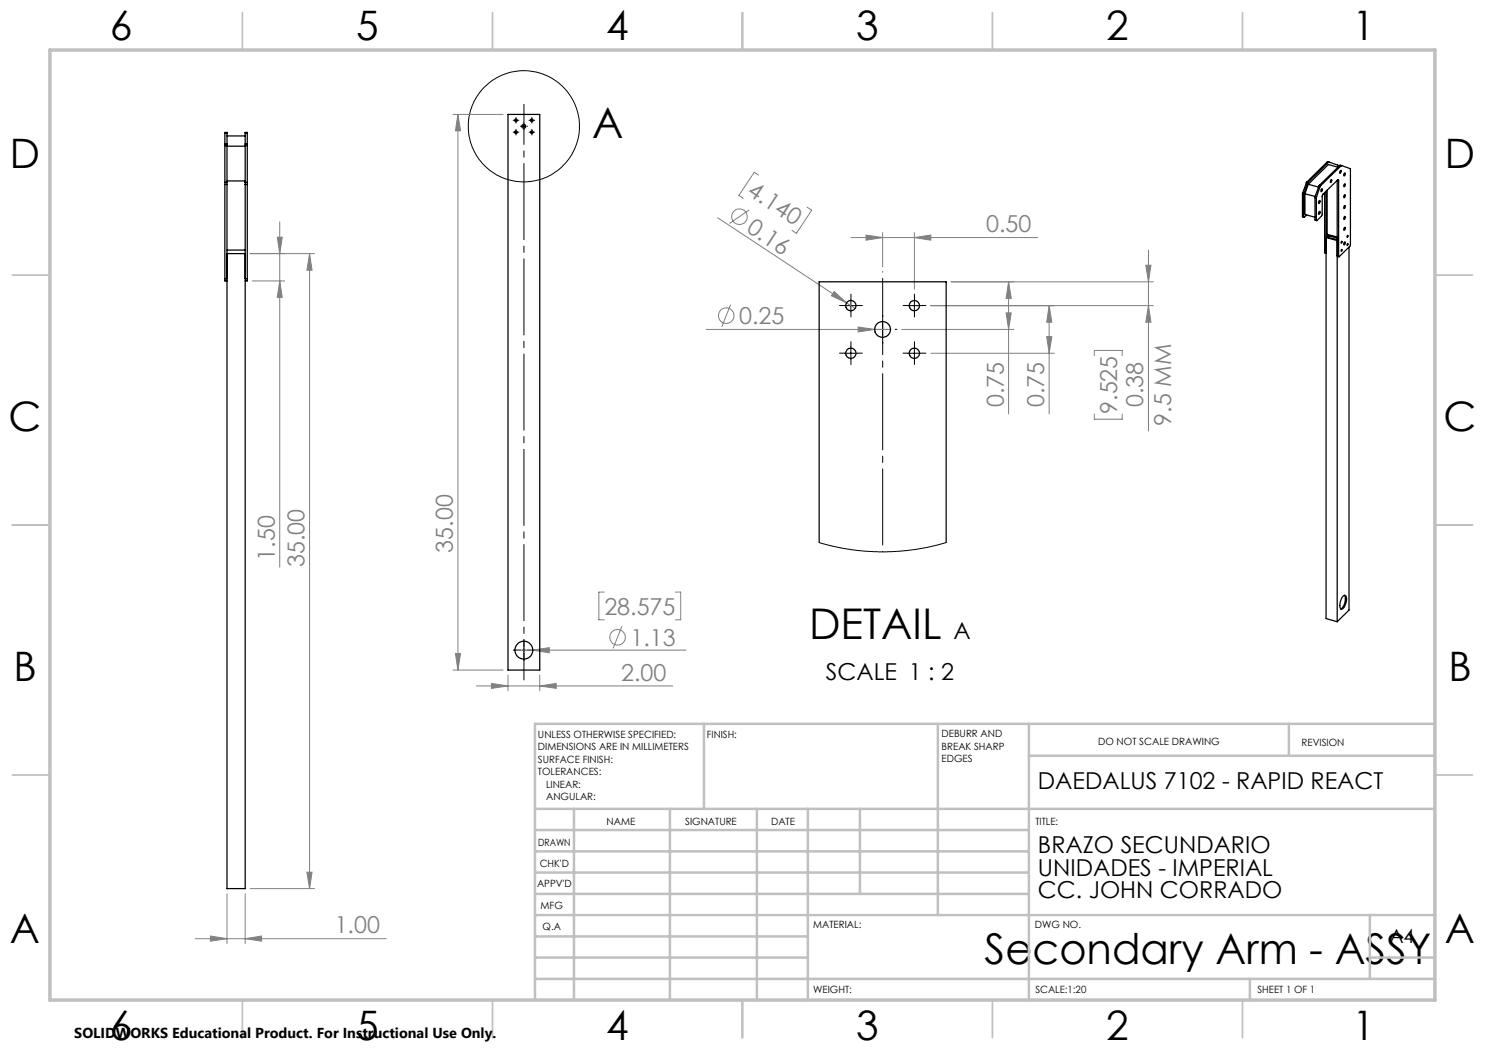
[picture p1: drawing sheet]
<svg xmlns="http://www.w3.org/2000/svg" width="297mm" height="210mm" viewBox="0 0 297 210" stroke-linecap="round" stroke-linejoin="round" font-family="sans-serif">
<g fill="none" stroke="#808080" stroke-width=".2">
<path d="M90.6 22.9h10M91.6 22.9l.5 3.3h-1zM91.6 22.9v111.1M151.7 35l-.9-.5-3 4.6 .9 .6M50 50.7h12.9M50.4 56.2h6.5M55.5 47.4h.9l-.4 3.3zM56 56.2l.4 3.3h-.9zM56 44.4v69M61.9 50.7l.5 3.3h-1zM61.9 50.7v127M143.5 43.6l25.8 17"/>
<path d="M149.9 42l-4 2.7M161.4 41.4l.9 .6-3 4.7-.9-.6M166.8 58.3l2.5 2.3-3-1.4zM170.2 47.5h37.3M173.2 47l3.3 .5-3.3 .5zM176.5 46.5v6.9M182.9 47.5l3.3-.5v1zM182.9 46.5v11.3M190.2 56.4h40.5M201.7 56.4l.5 3.3h-1zM201.7 56.4v26.4M229.2 53h1l-.5 3.4z"/>
<path d="M229.7 50v36.2M141.3 65.9h36.8M146.1 60.9l-1.7 4.5M169.3 60.6l1.7 1.1M171.6 65.4l3.3 .5-3.3 .5zM180.3 65.9h22.4M186.2 61.1h44.5M186.2 70.7h24.7M201.2 62.6h1l-.5 3.3zM209.3 67.3h1.1l-.6 3.4zM209.8 61.1l.6 3.3h-1.1zM209.8 61.1v21.7"/>
<path d="M218.9 71.1v-1h5.5v1M229.7 61.1l.5 3.3h-1zM218.9 82.8v1h5.5v-1M120.9 118.4h-1.1v5.6h1.1M135.1 118.4h1v5.6h-1M90.6 134h10M91.1 130.7h1l-.5 3.3zM95.2 137.2h39.3M98.3 136.7l3.3 .5-3.3 .5zM101.6 135v3.2M103 130h34.2M106.5 130l3.4-.5v1.1z"/>
<path d="M107.9 137.2l3.3-.5v1zM107.9 135v3.2M124.4 125.2l-1.8 4.5M45.4 178.7v10M49 178.7v10M50 177.7h12.9M61.4 174.4h1l-.5 3.3zM39.1 187.7h38.2M42.1 187.2l3.3 .5-3.3 .5zM49 187.7l3.3-.5v1z"/>
<circle cx="147.9" cy="43.3" r="1.56"/>
<circle cx="145.2" cy="63.1" r="1.55"/>
<circle cx="123.5" cy="127.5" r="1.56"/>
</g>
<g fill="none" stroke="#000" stroke-width=".2">
<path d="M102.9 24.1h.6M102.9 26.4h.6M103.2 23.8v.6M103.2 26.1v.7M104.5 25.3h.6M104.8 24.9v.7M106 24.1h.7M106 26.4h.7M106.4 23.8v.6M106.4 26.1v.7M170.2 59.9v2.5M182.9 59.9v2.5"/>
<path d="M168.9 61.1h2.5M168.9 70.7h2.5M170.2 69.4v2.5M175.3 65.9h2.5M176.5 64.6v2.5M181.6 61.1h2.5M181.6 70.7h2.5M182.9 69.4v2.5M104.5 130h.6M104.8 129.7v.6"/>
<circle cx="104.8" cy="25.3" r="11.1"/>
</g>
<g fill="none" stroke="#000" stroke-width=".2" stroke-dasharray="15.2 1.3 1.3 1.3">
<path d="M102.9 24.1h-.3M102.9 26.4h-.3M103.2 23.7v-.2M103.2 24.4v.2M103.2 26.1v-.2M103.2 26.7v.3M103.5 24.1h.3M103.5 26.4h.3M104.2 25.2h-.1M104.8 24.6v-.1M104.8 25.9v.1M105.4 25.2h.1"/>
<path d="M106.1 26.4h-.3M106.1 24.1h-.3M106.4 26.1v-.2M106.4 26.7v.3M106.4 23.7v-.2M106.4 24.4v.2M106.7 26.4h.2M106.7 24.1h.2M170.2 59.9v-1.1M182.9 59.9v-1.1M168.9 61.1h-1M168.9 70.6h-1"/>
<path d="M170.2 62.4v1M170.2 69.4v-1.1M170.2 71.9v1M171.4 61.1h1.1M171.4 70.6h1.1M174 65.9h-.3M176.5 63.4v-.4M176.5 68.4v.3M179 65.9h.4M181.6 70.6h-1M181.6 61.1h-1M182.9 69.4v-1.1"/>
<path d="M182.9 71.9v1M182.9 62.4v1M184.1 70.6h1.1M184.1 61.1h1.1M104.2 130h-1.5M104.8 129.4v-1.5M104.8 130.6v1.5M105.4 130h1.5"/>
</g>
<path d="M104.8 20.9v115.1" fill="none" stroke="#000" stroke-width=".2" stroke-dasharray="15.2 1.3 1.3 1.3" stroke-dashoffset="7.2"/>
<path d="M176.5 54.3v56.1" fill="none" stroke="#000" stroke-width=".2" stroke-dasharray="15.2 1.3 1.3 1.3" stroke-dashoffset="-1.3"/>
<g fill="none" stroke="#c0c0c0" stroke-width=".35">
<path d="M48.5 2.5v7.5M98.5 2.5v7.5M148.5 2.5v7.5M198.5 2.5v7.5M248.5 2.5v7.5M2.5 55h7.5M287 55h7.5M2.5 105h7.5M287 105h7.5M2.5 155h7.5M287 155h7.5M48.5 200v7.5"/>
<path d="M98.5 200v7.5M148.5 200v7.5M198.5 200v7.5M248.5 200v7.5"/>
</g>
<g fill="none" stroke="#c0c0c0" stroke-width=".5">
<path d="M140.8 144.8v17M187.6 144.8v38.2M205.8 144.8v55.2M205.8 151.2h81.2M257.8 144.8v6.4M287 144.8h-180v55.2M107 161.8h180M107 178.8h98.8M107 174.5h98.8M107 170.3h98.8M107 166h98.8M114.8 161.8v38.2"/>
<path d="M134 161.8v38.2M151.4 161.8v38.2M161.6 161.8v38.2M172 161.8v17M107 195.8h180M107 191.5h54.6M107 187.3h54.6M107 183h180M250 195.8v4.2M274 191.5h13M274 183v12.8"/>
</g>
<path d="M10 10h277v190h-277z" fill="none" stroke="#c0c0c0" stroke-width=".7"/>
<g fill="#808080">
<path d="M166.8 58.3l2.5 2.3-3-1.4z"/>
<path d="M171.6 65.4l3.3 .5-3.3 .5z"/>
<path d="M182.9 47.5l3.3-.5v1zM173.2 47l3.3 .5-3.3 .5z"/>
<path d="M42.1 187.2l3.3 .5-3.3 .5zM49 187.7l3.3-.5v1zM98.3 136.7l3.3 .5-3.3 .5zM107.9 137.2l3.3-.5v1zM106.5 130l3.4 .6v-1.1z"/>
<path d="M201.2 62.6h1l-.5 3.3zM201.7 56.4l.5 3.3h-1z"/>
<path d="M61.9 50.7l.5 3.3h-1zM61.4 174.4h1l-.5 3.3zM55.5 47.4h.9l-.4 3.3zM56 56.2l.4 3.3h-.9zM91.6 22.9l.5 3.3h-1zM91.1 130.7h1l-.5 3.3zM229.2 53h1l-.5 3.4zM229.7 61.1l.5 3.3h-1zM209.8 61.1l.6 3.3h-1.1zM209.3 67.3h1.1l-.6 3.4z"/>
</g>
<g fill="none" stroke="#000" stroke-width=".25">
<path d="M45 28.8v.3M45 36.5v.4M45 26.6v-.1h.4v.1M45 36.5h.4M45 29.1h.4M45 26.6v2.2M45 29.1v7.4M45 36.9v18.8M45 28.8h.4M45 36.9h.4M45 26.6h.4M45.4 28.8v.3"/>
<path d="M45.4 36.5v.4M45.4 26.6v2.2M45.4 29.1v7.4M45.4 36.9v140.8h3.6v-140.8M45.4 29.2h3.6M45.4 36.2h3.6M45.4 27.2h3.6M49 36.5v.4M49 28.8v.3M49 26.6v-.1h.5v.1M49 26.6v2.2M49 29.1v7.4"/>
<path d="M49 36.5h.5M49 29.1h.5M49 28.8h.5M49 36.9h.5M49 26.6h.5M49.5 36.5v.4M49.5 28.8v.3M49.5 26.6v2.2M49.5 29.1v7.4M49.5 36.9v18.8M101.6 22.9h6.3v111.1h-6.3zM260.5 38.8l.2 .1"/>
<path d="M260.5 38.8v4.4M260.5 38.6v.2M260.5 38.6l.3 .1M260.7 38.9v4.4M260.8 38.7l-.1 .2M261 38.8l2 .5M261 38.8v4.1l2 .6M261.3 36.6h.2M261.3 36.6l-.8 2M261.4 36.4l-.1 .2M261.4 36.4l.2 .1M261.5 36.6l-.7 2.1"/>
<path d="M261.6 36.5l-.1 .1M261.7 36.9l2 .5M261.7 36.9l-.7 1.9M263 39.5l.3 .1M263 39.5v4.4M263 39.3v.2M263 39.3l.3 .1M263.3 39.6v4.4M263.3 39.4v.2M263.8 37.2l.2 .1M263.8 37.2l-.8 2.1M263.9 37.1l-.1 .1"/>
<path d="M263.9 37.1h.2M264 37.3l-.7 2.1M264.1 37.1l-.1 .2M264.3 37.7a.28 .28 0 0 1 .2 .4 .28 .28 0 0 1-.3 .2zM264.9 38.5v11.9M265.2 38.3v85.4l2.2 .6M265.4 38.1v8.8M265.5 32.4h.3M265.5 32.4h.2M265.5 32.4l-4.1 4M265.7 32.4l-4.1 4.1M265.8 32.4h-.1"/>
<path d="M265.8 32.4l1.7 .6 .1 .4-1.9-.5-4 4M266.2 36l.1-.1v.3l-.2 .3zM267.4 36.1v88.2M267.5 36.1l.2 .1M267.7 36l-3.1 2.9-.2 .4v3.7l-1 1.1-.1-.1M267.7 36h.1M267.7 36v.2M267.7 36.2v15M268 33.1h.3M268 33.1l.2 .1M268 33.1l-4.1 4M268.1 34.1l.1 .1a.25 .25 0 0 1 0 .3 .25 .25 0 0 1-.3 .1z"/>
<path d="M268.2 33.2l-4.1 3.9M268.3 33.1l-.1 .1M268.3 33.1l1.8 .7v15.2l-2.3 2.4-.1-.2M268.8 34.7l.1-.1a.33 .33 0 0 1-.1 .6zM268.9 39v-.1a.29 .29 0 0 1 .1 .4 .29 .29 0 0 1-.3 .2zM268.9 36.8a.29 .29 0 0 1 .1 .3 .29 .29 0 0 1-.3 .2zM45 55.7v.5h.4M45 55.7h.4M45.4 50.7h3.6M45.4 50h3.6M49 55.7h.5M49.5 55.7v.5h-.5"/>
<path d="M260.5 43.2l.3 .3M260.5 43.2l.2 .1M261.3 43l-.4 .5-.2-.2M263 43.9l.3 .2M263 43.9l.3 .1M263.9 42.3a.33 .33 0 0 1-.2 .6zM263.9 40.1a.29 .29 0 0 1 .1 .3 .29 .29 0 0 1-.3 .2zM264.9 50.4l.3 .3M264.9 50.4l.3 .1M265.4 46.9l.1 .2 1.9 .5M265.4 46.9l2 .5M265.6 47.1l-.4 .4 2.2 .6"/>
<path d="M265.8 47.2l-.3 .3 1.9 .4M266.6 47.8h.1M267.7 51.2l-.3-.1 .1 .2 .3 .1M268.8 41.2l.1-.1a.29 .29 0 0 1 .1 .4 .29 .29 0 0 1-.3 .2zM268.8 48.5l.1-.1a.33 .33 0 0 1-.1 .6zM268.9 45.5a.29 .29 0 0 1 .1 .3 .29 .29 0 0 1-.3 .2zM268.9 43.3a.36 .36 0 0 1-.1 .6zM269.8 49.4v72.6l-2.4 2.3M163.8 108.5v-52.1h25.4v52.1M268.7 119.1a.46 .46 0 0 1 .6 .2 .46 .46 0 0 1 0 .5l-.1 .8a1.07 1.07 0 0 1-1 1.2 2.42 2.42 0 0 1 .5-2.7zM268.9 119.1a2.35 2.35 0 0 1-.8 2.7M268.1 121.7h.2"/>
<circle cx="103.2" cy="24.1" r=".25"/>
<circle cx="103.2" cy="26.4" r=".25"/>
<circle cx="104.8" cy="25.3" r=".38"/>
<circle cx="106.4" cy="24.1" r=".25"/>
<circle cx="106.4" cy="26.4" r=".25"/>
<circle cx="268.3" cy="48.5" r=".16"/>
<circle cx="268.3" cy="50.1" r=".16"/>
<circle cx="269.5" cy="47.3" r=".17"/>
<circle cx="269.5" cy="48.9" r=".17"/>
<circle cx="170.2" cy="61.1" r="1.03"/>
<circle cx="170.2" cy="70.7" r="1.03"/>
<circle cx="176.5" cy="65.9" r="1.59"/>
<circle cx="182.9" cy="70.7" r="1.03"/>
<circle cx="182.9" cy="61.1" r="1.03"/>
<circle cx="104.8" cy="130" r="1.79"/>
</g>
<path d="M163.8 108.5l5 1.2 3.3 .5 3.5 .2 4.1-.1 3.3-.4 3.2-.6 3-.8" fill="none" stroke="#000" stroke-width=".2"/>
<g font-size="8.5">
<text x="118.4" y="27.6">A</text>
<text x="161.8" y="127.8">DETAIL</text>
<text x="196.9" y="192.7">Secondary Arm - ASSY</text>
</g>
<g font-size="8.1">
<text x="22" y="8">6</text>
<text x="71.2" y="8">5</text>
<text x="121.2" y="8">4</text>
<text x="171.3" y="8">3</text>
<text x="221.3" y="8">2</text>
<text x="270.5" y="8">1</text>
<text x="2" y="33.6">D</text>
<text x="289" y="33.6">D</text>
<text x="1.7" y="86.1">C</text>
<text x="288.7" y="86.1">C</text>
<text x="2.7" y="136.1">B</text>
<text x="289.7" y="136.1">B</text>
<text x="2" y="188.6">A</text>
<text x="289" y="188.6">A</text>
<text x="22" y="208">6</text>
<text x="71.2" y="208">5</text>
<text x="121.2" y="208">4</text>
<text x="171.3" y="208">3</text>
<text x="221.3" y="208">2</text>
<text x="270.5" y="208">1</text>
</g>
<g font-size="4.7" fill="#808080">
<text x="149.2" y="38.8" transform="rotate(33 149.2 38.8)">4.140</text>
<text x="149.1" y="46.2" transform="rotate(33 149.1 46.2)">0.16</text>
<text x="197.2" y="46.5">0.50</text>
<text x="147.8" y="64.8">0.25</text>
<text x="200.7" y="81.5" transform="rotate(-90 200.7 81.5)">0.75</text>
<text x="208.8" y="81.5" transform="rotate(-90 208.8 81.5)">0.75</text>
<text x="223.4" y="82.8" transform="rotate(-90 223.4 82.8)">9.525</text>
<text x="228.7" y="81.5" transform="rotate(-90 228.7 81.5)">0.38</text>
<text x="234.2" y="85.1" transform="rotate(-90 234.2 85.1)">9.5 MM</text>
<text x="55" y="112.1" transform="rotate(-90 55 112.1)">1.50</text>
<text x="60.9" y="113.4" transform="rotate(-90 60.9 113.4)">35.00</text>
<text x="90.6" y="110.5" transform="rotate(-90 90.6 110.5)">35.00</text>
<text x="120.9" y="122.9">28.575</text>
<text x="126.1" y="129.2">1.13</text>
<text x="124.2" y="136.2">2.00</text>
<text x="66.9" y="186.7">1.00</text>
</g>
<g font-size="4.7">
<text x="190.7" y="127.8">A</text>
<text x="165.2" y="136">SCALE 1 : 2</text>
<text x="207.6" y="157.8">DAEDALUS 7102 - RAPID REACT</text>
<text x="207.6" y="170.6">BRAZO SECUNDARIO</text>
<text x="207.6" y="175.2">UNIDADES - IMPERIAL</text>
<text x="207.6" y="179.7">CC. JOHN CORRADO</text>
</g>
<text font-size="3.9" x="277.9" y="188.5">A4</text>
<text font-size="2.9" x="14.9" y="207.6">SOLIDWORKS Educational Product. For Instructional Use Only.</text>
<g font-size="2">
<text x="107.6" y="147.6">UNLESS OTHERWISE SPECIFIED:</text>
<text x="141.4" y="147.6">FINISH:</text>
<text x="188.3" y="147.5">DEBURR AND</text>
<text x="188.3" y="150">BREAK SHARP</text>
<text x="219.6" y="149">DO NOT SCALE DRAWING</text>
<text x="260.3" y="149.2">REVISION</text>
<text x="107.6" y="150.1">DIMENSIONS ARE IN MILLIMETERS</text>
<text x="107.6" y="152.6">SURFACE FINISH:</text>
<text x="107.6" y="155.1">TOLERANCES:</text>
<text x="188.3" y="152.5">EDGES</text>
<text x="109.2" y="157.6">LINEAR:</text>
<text x="109.2" y="160.1">ANGULAR:</text>
<text x="121.3" y="165">NAME</text>
<text x="137" y="164.9">SIGNATURE</text>
<text x="154.2" y="164.9">DATE</text>
<text x="207.1" y="164.9">TITLE:</text>
<text x="107.6" y="169.1">DRAWN</text>
<text x="107.9" y="173.3">CHK'D</text>
<text x="107.4" y="177.4">APPV'D</text>
<text x="108.1" y="181.8">MFG</text>
<text x="108.5" y="186">Q.A</text>
<text x="162.6" y="185.5">MATERIAL:</text>
<text x="207" y="185.5">DWG NO.</text>
<text x="162.6" y="198.5">WEIGHT:</text>
<text x="207.1" y="198.6">SCALE:1:20</text>
<text x="251.5" y="198.6">SHEET 1 OF 1</text>
</g>
</svg>
